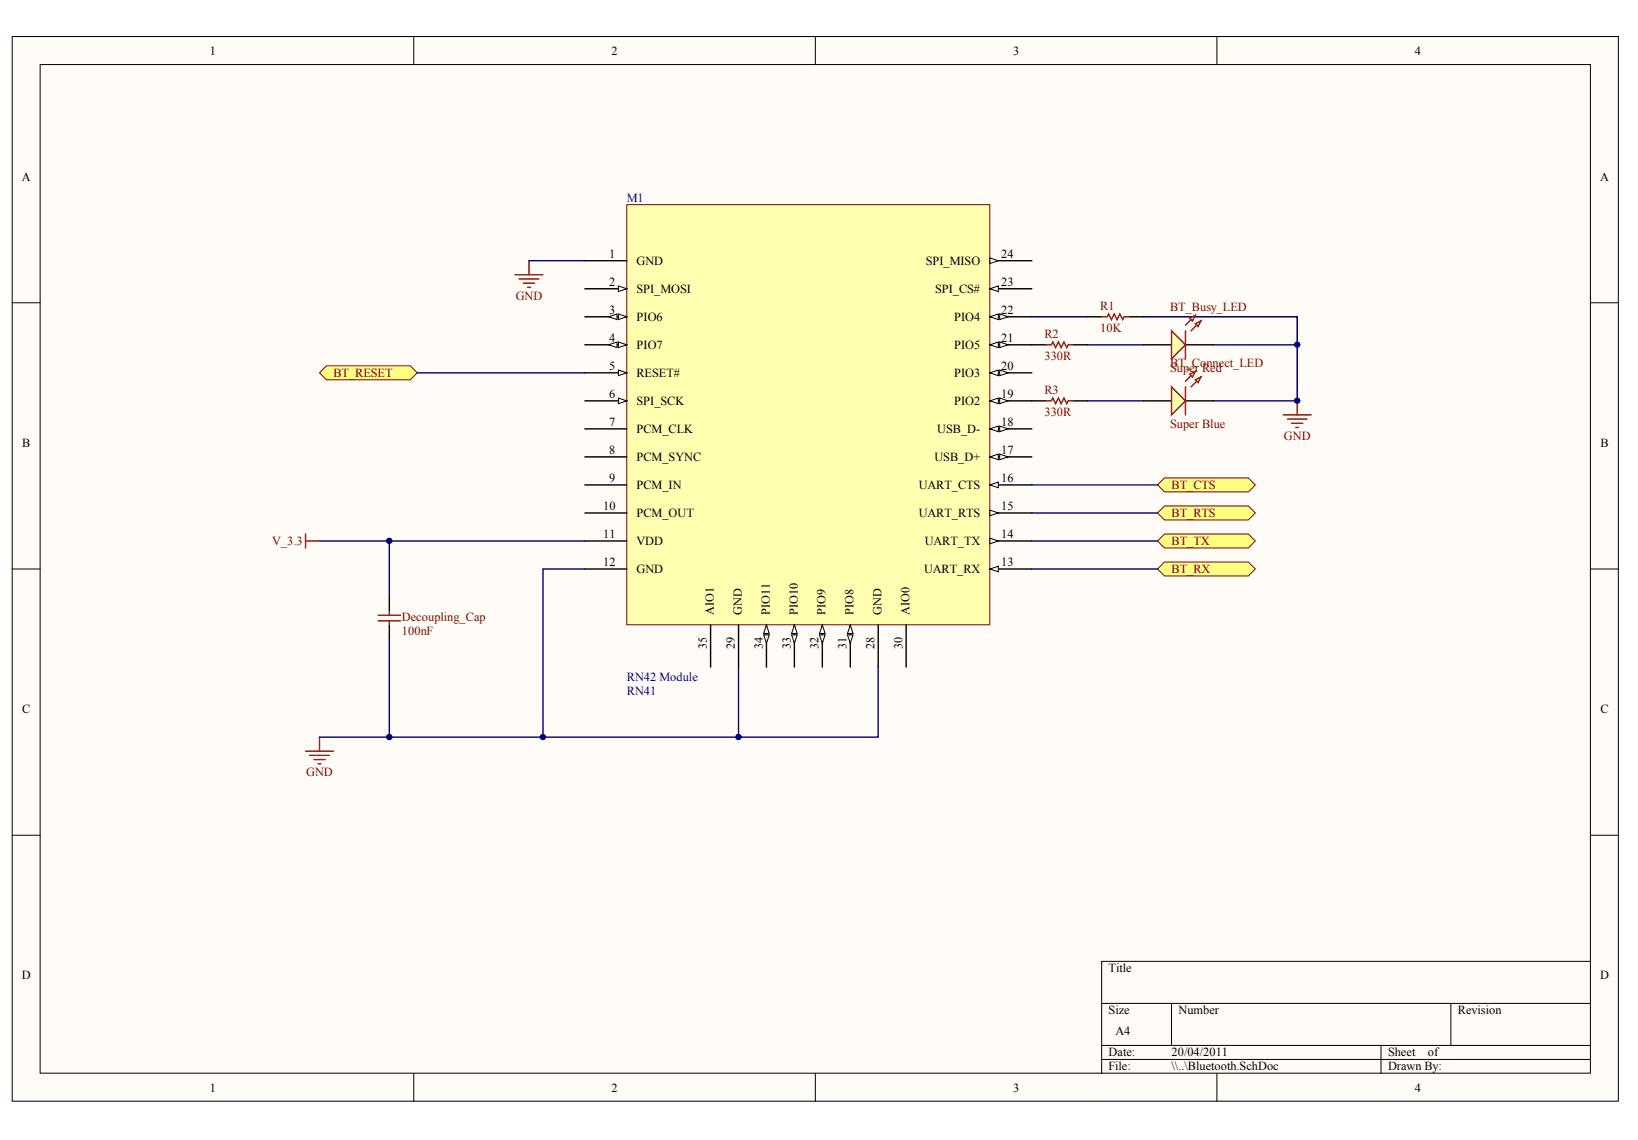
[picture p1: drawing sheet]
<svg xmlns="http://www.w3.org/2000/svg" width="289mm" height="201mm" viewBox="0 0 289 201" stroke-linecap="round" stroke-linejoin="round" font-family="sans-serif">
<g fill="#fffcf8" stroke="#000" stroke-width=".18">
<path d="M2.2 6.4h283.3v187.8h-283.3z"/>
<path d="M7.1 11.4h273.4v177.9h-273.4z"/>
</g>
<g fill="none" stroke="#000" stroke-width=".18">
<path d="M73 6.4v5M143.8 6.4v5M214.6 6.4v5M2.2 53.4h4.9M280.6 53.4h4.9M2.2 100.4h4.9M280.6 100.4h4.9M2.2 147.3h4.9M280.6 147.3h4.9M194.3 177h86.3M206.6 177v7.4M255.9 177v7.4"/>
<path d="M280.6 169.6h-86.3v19.7M73 189.3v5M143.8 189.3v5M194.3 184.4h86.3M194.3 186.9h86.3M214.6 189.3v5M243.6 184.4v4.9"/>
</g>
<path d="M110.6 36.1h64v74.1h-64z" fill="#ffffb0" stroke="#800000" stroke-width=".18"/>
<path d="M103.2 46h7.4M103.2 50.9h7.4" fill="none" stroke="#000" stroke-width=".25"/>
<path d="M109.1 50.4l1.5 .5-1.5 .5z" fill="#fffcf8" stroke="#000" stroke-width=".18"/>
<path d="M103.2 55.9h7.4" fill="none" stroke="#000" stroke-width=".25"/>
<g fill="#fffcf8" stroke="#000" stroke-width=".18">
<path d="M109.1 55.4l1.5 .5-1.5 .5z"/>
<path d="M107.4 55.9l1.4-.5v1z"/>
</g>
<path d="M103.2 60.8h7.4" fill="none" stroke="#000" stroke-width=".25"/>
<g fill="#fffcf8" stroke="#000" stroke-width=".18">
<path d="M109.1 60.3l1.5 .5-1.5 .5z"/>
<path d="M107.4 60.8l1.4-.5v1z"/>
</g>
<path d="M103.2 65.8h7.4" fill="none" stroke="#000" stroke-width=".25"/>
<path d="M109.1 65.3l1.5 .5-1.5 .5z" fill="#fffcf8" stroke="#000" stroke-width=".18"/>
<path d="M103.2 70.7h7.4" fill="none" stroke="#000" stroke-width=".25"/>
<path d="M109.1 70.2l1.5 .5-1.5 .5z" fill="#fffcf8" stroke="#000" stroke-width=".18"/>
<path d="M103.2 75.6h7.4M103.2 80.6h7.4M103.2 85.5h7.4M103.2 90.5h7.4M103.2 95.4h7.4M103.2 100.4h7.4M174.6 100.4h7.4" fill="none" stroke="#000" stroke-width=".25"/>
<path d="M174.6 100.4l1.5-.5v1z" fill="#fffcf8" stroke="#000" stroke-width=".18"/>
<path d="M174.6 95.4h7.4" fill="none" stroke="#000" stroke-width=".25"/>
<path d="M174.6 94.9l1.5 .5-1.5 .5z" fill="#fffcf8" stroke="#000" stroke-width=".18"/>
<path d="M174.6 90.5h7.4" fill="none" stroke="#000" stroke-width=".25"/>
<path d="M174.6 90l1.5 .5-1.5 .5z" fill="#fffcf8" stroke="#000" stroke-width=".18"/>
<path d="M174.6 85.5h7.4" fill="none" stroke="#000" stroke-width=".25"/>
<path d="M174.6 85.5l1.5-.5v1z" fill="#fffcf8" stroke="#000" stroke-width=".18"/>
<path d="M174.6 80.6h7.4" fill="none" stroke="#000" stroke-width=".25"/>
<g fill="#fffcf8" stroke="#000" stroke-width=".18">
<path d="M174.6 80.6l1.5-.5v1z"/>
<path d="M176.3 80.1l1.5 .5-1.5 .5z"/>
</g>
<path d="M174.6 75.6h7.4" fill="none" stroke="#000" stroke-width=".25"/>
<g fill="#fffcf8" stroke="#000" stroke-width=".18">
<path d="M174.6 75.6l1.5-.4v.9z"/>
<path d="M176.3 75.2l1.5 .4-1.5 .5z"/>
</g>
<path d="M174.6 70.7h7.4" fill="none" stroke="#000" stroke-width=".25"/>
<g fill="#fffcf8" stroke="#000" stroke-width=".18">
<path d="M174.6 70.7l1.5-.5v1z"/>
<path d="M176.3 70.2l1.5 .5-1.5 .5z"/>
</g>
<path d="M174.6 65.8h7.4" fill="none" stroke="#000" stroke-width=".25"/>
<g fill="#fffcf8" stroke="#000" stroke-width=".18">
<path d="M174.6 65.8l1.5-.5v1z"/>
<path d="M176.3 65.3l1.5 .5-1.5 .5z"/>
</g>
<path d="M174.6 60.8h7.4" fill="none" stroke="#000" stroke-width=".25"/>
<g fill="#fffcf8" stroke="#000" stroke-width=".18">
<path d="M174.6 60.8l1.5-.5v1z"/>
<path d="M176.3 60.3l1.5 .5-1.5 .5z"/>
</g>
<path d="M174.6 55.9h7.4" fill="none" stroke="#000" stroke-width=".25"/>
<g fill="#fffcf8" stroke="#000" stroke-width=".18">
<path d="M174.6 55.9l1.5-.5v1z"/>
<path d="M176.3 55.4l1.5 .5-1.5 .5z"/>
</g>
<path d="M174.6 50.9h7.4" fill="none" stroke="#000" stroke-width=".25"/>
<path d="M174.6 50.9l1.5-.5v1z" fill="#fffcf8" stroke="#000" stroke-width=".18"/>
<path d="M174.6 46h7.4" fill="none" stroke="#000" stroke-width=".25"/>
<path d="M174.6 45.5l1.5 .5-1.5 .5z" fill="#fffcf8" stroke="#000" stroke-width=".18"/>
<path d="M130.3 110.3v7.4M150 110.3v7.4M154.9 110.3v7.4M159.8 110.3v7.4" fill="none" stroke="#000" stroke-width=".25"/>
<g fill="#fffcf8" stroke="#000" stroke-width=".18">
<path d="M150 110.3l.5 1.4h-1z"/>
<path d="M149.5 112h1l-.5 1.5z"/>
</g>
<path d="M145 110.3v7.4" fill="none" stroke="#000" stroke-width=".25"/>
<g fill="#fffcf8" stroke="#000" stroke-width=".18">
<path d="M145 110.3l.5 1.4h-.9z"/>
<path d="M144.6 112h.9l-.5 1.5z"/>
</g>
<path d="M140.1 110.3v7.4" fill="none" stroke="#000" stroke-width=".25"/>
<g fill="#fffcf8" stroke="#000" stroke-width=".18">
<path d="M140.1 110.3l.5 1.4h-1z"/>
<path d="M139.6 112h1l-.5 1.5z"/>
</g>
<path d="M135.2 110.3v7.4" fill="none" stroke="#000" stroke-width=".25"/>
<g fill="#fffcf8" stroke="#000" stroke-width=".18">
<path d="M135.2 110.3l.5 1.4h-1z"/>
<path d="M134.7 112h1l-.5 1.5z"/>
</g>
<path d="M125.3 110.3v7.4" fill="none" stroke="#000" stroke-width=".25"/>
<path d="M53.9 132.5h4.9M54.6 133.2h3.5M55.4 134h1.9M56.1 134.7h.5M56.4 130v2.5" fill="none" stroke="#800000" stroke-width=".25"/>
<path d="M56.4 95.4h46.8M103.2 100.4h-7.4v29.6h34.5v-12.3" fill="none" stroke="#000080" stroke-width=".25"/>
<g fill="#ffff80" stroke="#800000" stroke-width=".18">
<path d="M205.4 99.1h14.8l1.2 1.3-1.2 1.2h-14.8l-1.2-1.2z" fill-rule="evenodd"/>
<path d="M205.4 94.2h14.8l1.2 1.2-1.2 1.3h-14.8l-1.2-1.3z" fill-rule="evenodd"/>
<path d="M205.4 89.2h14.8l1.2 1.3-1.2 1.2h-14.8l-1.2-1.2z" fill-rule="evenodd"/>
<path d="M205.4 84.3h14.8l1.2 1.2-1.2 1.3h-14.8l-1.2-1.3z" fill-rule="evenodd"/>
</g>
<path d="M182 55.9h9.9M201.7 55.9h27.1v14.8h-14.8M182 85.5h22.2M182 90.5h22.2M182 95.4h22.2M182 100.4h22.2" fill="none" stroke="#000080" stroke-width=".25"/>
<path d="M53.9 94.2v2.5M53.9 95.4h2.5" fill="none" stroke="#800000" stroke-width=".25"/>
<path d="M57.6 64.5h14.8l1.2 1.3-1.2 1.2h-14.8l-1.2-1.2z" fill-rule="evenodd" fill="#ffff80" stroke="#800000" stroke-width=".18"/>
<path d="M73.6 65.8h29.6M68.7 95.4v9.9M68.7 112.7v17.3M56.4 130h39.4" fill="none" stroke="#000080" stroke-width=".25"/>
<path d="M201.7 60.8h4.9M209.1 60.8h4.9" fill="none" stroke="#000" stroke-width=".25"/>
<path d="M206.6 58.3l2.5 2.5-2.5 2.5z" fill="#ffffb0" stroke="#800000" stroke-width=".25"/>
<path d="M210.8 55.6l-1.7 1.8M211.8 56.6l-1.7 1.7" fill="none" stroke="#800000" stroke-width=".25"/>
<g fill="#ffffb0" stroke="#800000" stroke-width=".25">
<path d="M210.8 57.1l1-.5-.5 1z"/>
<path d="M209.8 56.1l1-.5-.5 1z"/>
</g>
<path d="M209.1 58.3v5" fill="none" stroke="#800000" stroke-width=".25"/>
<path d="M201.7 70.7h4.9M209.1 70.7h4.9" fill="none" stroke="#000" stroke-width=".25"/>
<path d="M206.6 68.2l2.5 2.5-2.5 2.5z" fill="#ffffb0" stroke="#800000" stroke-width=".25"/>
<path d="M210.8 65.5l-1.7 1.7M211.8 66.5l-1.7 1.7" fill="none" stroke="#800000" stroke-width=".25"/>
<g fill="#ffffb0" stroke="#800000" stroke-width=".25">
<path d="M210.8 67l1-.5-.5 1z"/>
<path d="M209.8 66l1-.5-.5 1z"/>
</g>
<g fill="none" stroke="#800000" stroke-width=".25">
<path d="M90.8 48.5h5M91.6 49.2h3.4M92.3 49.9h2M93.1 50.7h.5M93.3 46v2.5M194.3 55.9h1l.3-.5 .4 1 .5-1 .5 1 .5-1 .5 1 .3-.5h1M184.5 60.8h1l.2-.5 .5 1 .5-1 .5 1 .5-1 .5 1 .2-.5h1M184.5 70.7h1l.2-.5 .5 1 .5-1 .5 1 .5-1 .5 1 .2-.5h1M209.1 68.2v5M226.4 73.2h4.9M227.1 73.9h3.4M227.8 74.7h2"/>
<path d="M228.6 75.4h.5M228.8 70.7v2.5M66.7 109.5h3.9M66.7 108.5h3.9M68.7 107.8v.7M68.7 109.5v.8"/>
</g>
<path d="M93.3 46h9.9M191.9 60.8h9.8M191.9 70.7h9.8M214 60.8h14.8M154.9 117.7v12.3h-24.6" fill="none" stroke="#000080" stroke-width=".25"/>
<path d="M191.9 55.9h2.4M199.3 55.9h2.4M182 60.8h2.5M182 70.7h2.5M189.4 60.8h2.5M189.4 70.7h2.5M68.7 105.3v2.5M68.7 110.3v2.4" fill="none" stroke="#000" stroke-width=".25"/>
<g fill="#000080" stroke="#000080" stroke-width=".18">
<circle cx="68.7" cy="130" r=".48"/>
<circle cx="68.7" cy="95.4" r=".48"/>
<circle cx="95.8" cy="130" r=".48"/>
<circle cx="130.3" cy="130" r=".48"/>
<circle cx="228.8" cy="70.7" r=".48"/>
<circle cx="228.8" cy="60.8" r=".48"/>
</g>
<g font-size="2.2">
<text x="37" y="9.7">1</text>
<text x="107.9" y="9.7">2</text>
<text x="178.7" y="9.7">3</text>
<text x="249.5" y="9.7">4</text>
<text x="3.9" y="31.9">A</text>
<text x="282.3" y="31.9">A</text>
<text x="107.5" y="45.5">1</text>
<text x="112.3" y="46.8">GND</text>
<text x="163.3" y="46.8">SPI_MISO</text>
<text x="176.6" y="45.5">24</text>
<text x="107.5" y="50.5">2</text>
<text x="112.3" y="51.7">SPI_MOSI</text>
<text x="165" y="51.7">SPI_CS#</text>
<text x="176.6" y="50.5">23</text>
<text x="107.5" y="55.4">3</text>
<text x="112.3" y="56.7">PIO6</text>
<text x="168.3" y="56.7">PIO4</text>
<text x="176.6" y="55.4">22</text>
<text x="107.5" y="60.4">4</text>
<text x="107.5" y="65.3">5</text>
<text x="112.3" y="61.6">PIO7</text>
<text x="168.3" y="61.6">PIO5</text>
<text x="176.6" y="65.3">20</text>
<text x="176.6" y="60.4">21</text>
<text x="107.5" y="70.2">6</text>
<text x="112.3" y="66.5">RESET#</text>
<text x="112.3" y="71.5">SPI_SCK</text>
<text x="168.3" y="71.5">PIO2</text>
<text x="168.3" y="66.5">PIO3</text>
<text x="176.6" y="70.2">19</text>
<text x="107.5" y="75.2">7</text>
<text x="112.3" y="76.4">PCM_CLK</text>
<text x="165.3" y="76.4">USB_D-</text>
<text x="176.6" y="75.2">18</text>
<text x="3.9" y="78.8">B</text>
<text x="107.5" y="80.1">8</text>
<text x="112.3" y="81.4">PCM_SYNC</text>
<text x="164.8" y="81.4">USB_D+</text>
<text x="176.6" y="80.1">17</text>
<text x="282.3" y="78.8">B</text>
<text x="107.5" y="85.1">9</text>
<text x="112.3" y="86.3">PCM_IN</text>
<text x="162" y="86.3">UART_CTS</text>
<text x="176.6" y="85.1">16</text>
<text x="106.4" y="90">10</text>
<text x="106.4" y="95">11</text>
<text x="112.3" y="91.3">PCM_OUT</text>
<text x="162" y="91.3">UART_RTS</text>
<text x="176.6" y="95">14</text>
<text x="176.6" y="90">15</text>
<text x="106.4" y="99.9">12</text>
<text x="112.3" y="96.2">VDD</text>
<text x="112.3" y="101.1">GND</text>
<text x="163" y="101.1">UART_RX</text>
<text x="163.1" y="96.2">UART_TX</text>
<text x="176.6" y="99.9">13</text>
<text x="125.9" y="108.5" transform="rotate(-90 125.9 108.5)">AIO1</text>
<text x="130.9" y="108.5" transform="rotate(-90 130.9 108.5)">GND</text>
<text x="135.8" y="108.5" transform="rotate(-90 135.8 108.5)">PIO11</text>
<text x="140.7" y="108.5" transform="rotate(-90 140.7 108.5)">PIO10</text>
<text x="145.6" y="108.5" transform="rotate(-90 145.6 108.5)">PIO9</text>
<text x="150.6" y="108.5" transform="rotate(-90 150.6 108.5)">PIO8</text>
<text x="155.5" y="108.5" transform="rotate(-90 155.5 108.5)">GND</text>
<text x="160.4" y="108.5" transform="rotate(-90 160.4 108.5)">AIO0</text>
<text x="124.7" y="114.4" transform="rotate(-90 124.7 114.4)">35</text>
<text x="129.6" y="114.4" transform="rotate(-90 129.6 114.4)">29</text>
<text x="134.5" y="114.4" transform="rotate(-90 134.5 114.4)">34</text>
<text x="139.5" y="114.4" transform="rotate(-90 139.5 114.4)">33</text>
<text x="144.4" y="114.4" transform="rotate(-90 144.4 114.4)">32</text>
<text x="149.3" y="114.4" transform="rotate(-90 149.3 114.4)">31</text>
<text x="154.3" y="114.4" transform="rotate(-90 154.3 114.4)">28</text>
<text x="159.2" y="114.4" transform="rotate(-90 159.2 114.4)">30</text>
<text x="3.9" y="125.8">C</text>
<text x="282.3" y="125.8">C</text>
<text x="3.9" y="172.7">D</text>
<text x="195.6" y="171.5">Title</text>
<text x="282.3" y="172.7">D</text>
<text x="195.6" y="178.9">Size</text>
<text x="207.9" y="178.9">Number</text>
<text x="257.1" y="178.9">Revision</text>
<text x="196.8" y="182.6">A4</text>
<text x="195.6" y="186.3">Date:</text>
<text x="195.6" y="188.8">File:</text>
<text x="206.6" y="186.3">20/04/2011</text>
<text x="206.6" y="188.8">\\..\Bluetooth.SchDoc</text>
<text x="244.8" y="186.3">Sheet</text>
<text x="244.8" y="188.8">Drawn By:</text>
<text x="251.9" y="186.3">of</text>
<text x="37" y="192.6">1</text>
<text x="107.9" y="192.6">2</text>
<text x="178.7" y="192.6">3</text>
<text x="249.5" y="192.6">4</text>
</g>
<g font-size="2.2" fill="#000080">
<text x="110.6" y="35.6">M1</text>
<text x="110.6" y="122.6">RN41</text>
<text x="110.6" y="120.2">RN42 Module</text>
</g>
<g font-size="2.2" fill="#800000">
<text x="91" y="52.9">GND</text>
<text x="184.2" y="59.6">R2</text>
<text x="194.1" y="58.6">10K</text>
<text x="194.1" y="54.7">R1</text>
<text x="206.4" y="54.9">BT_Busy_LED</text>
<text x="184.2" y="63.6">330R</text>
<text x="206.4" y="65.6">Super Red</text>
<text x="206.4" y="64.8">BT_Connect_LED</text>
<text x="58.8" y="66.5">BT_RESET</text>
<text x="184.2" y="69.5">R3</text>
<text x="184.2" y="73.5">330R</text>
<text x="206.4" y="75.4">Super Blue</text>
<text x="226.5" y="77.6">GND</text>
<text x="206.6" y="86.3">BT_CTS</text>
<text x="206.6" y="91.3">BT_RTS</text>
<text x="48" y="96.2">V_3.3</text>
<text x="206.6" y="101.1">BT_RX</text>
<text x="206.6" y="96.2">BT_TX</text>
<text x="70.9" y="112">100nF</text>
<text x="70.9" y="109.5">Decoupling_Cap</text>
<text x="54" y="136.9">GND</text>
</g>
</svg>
